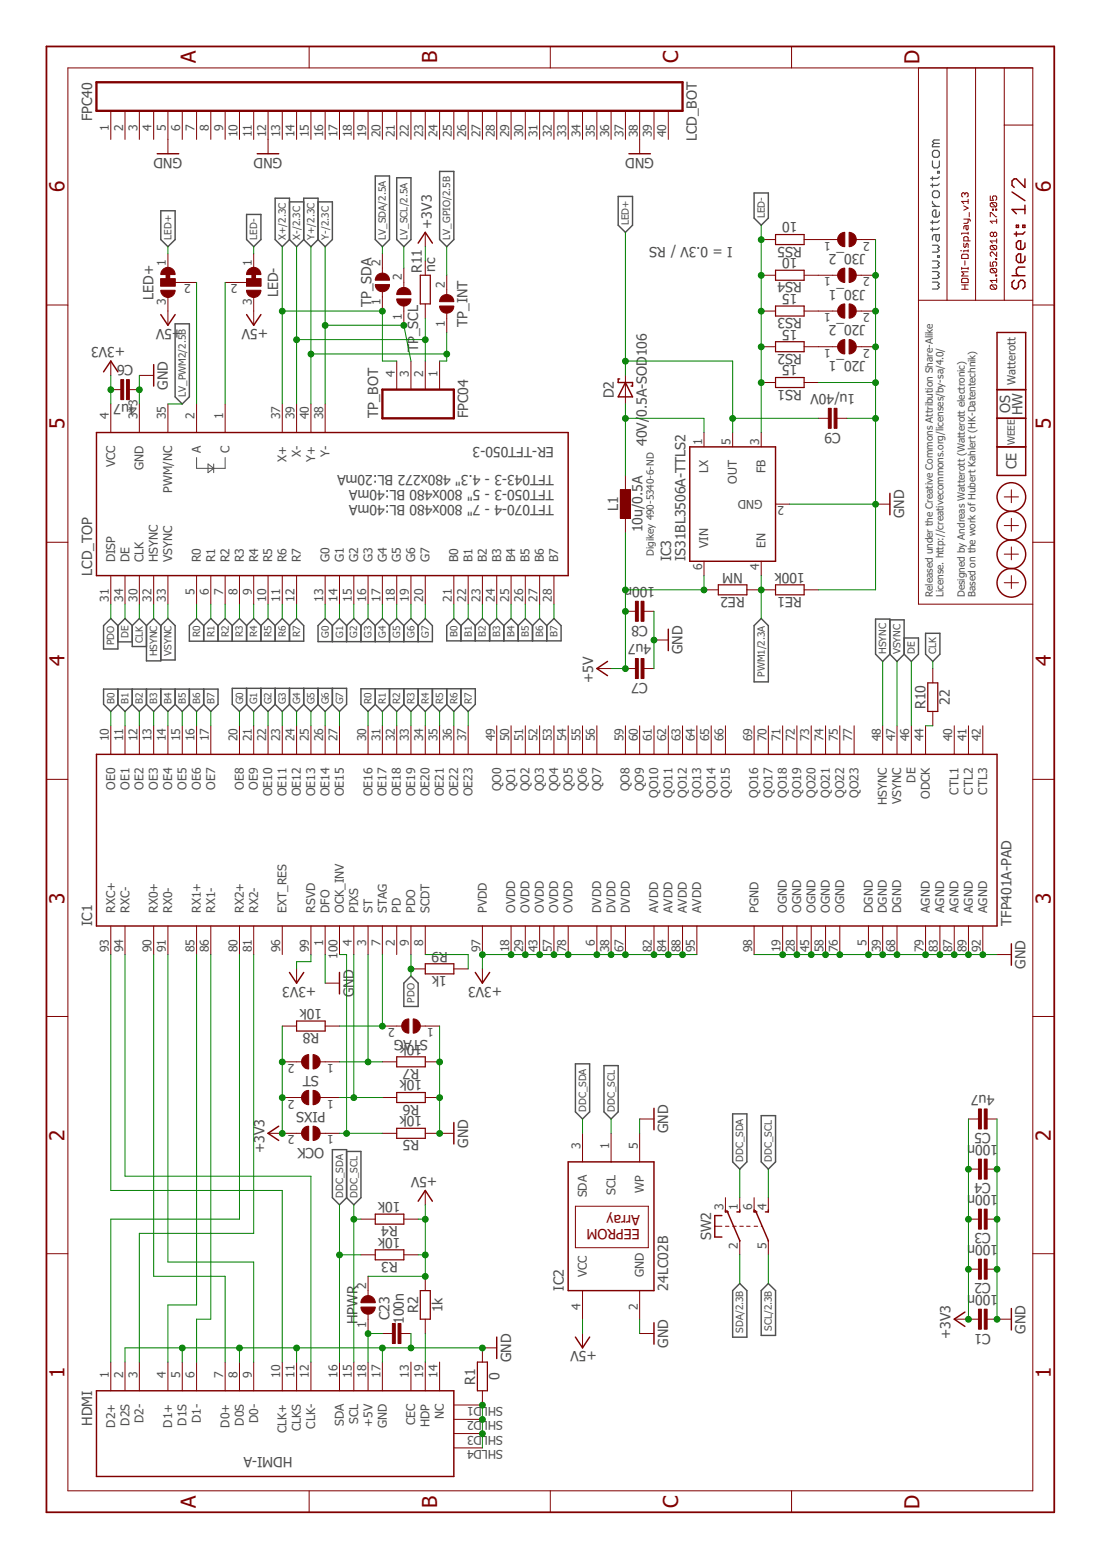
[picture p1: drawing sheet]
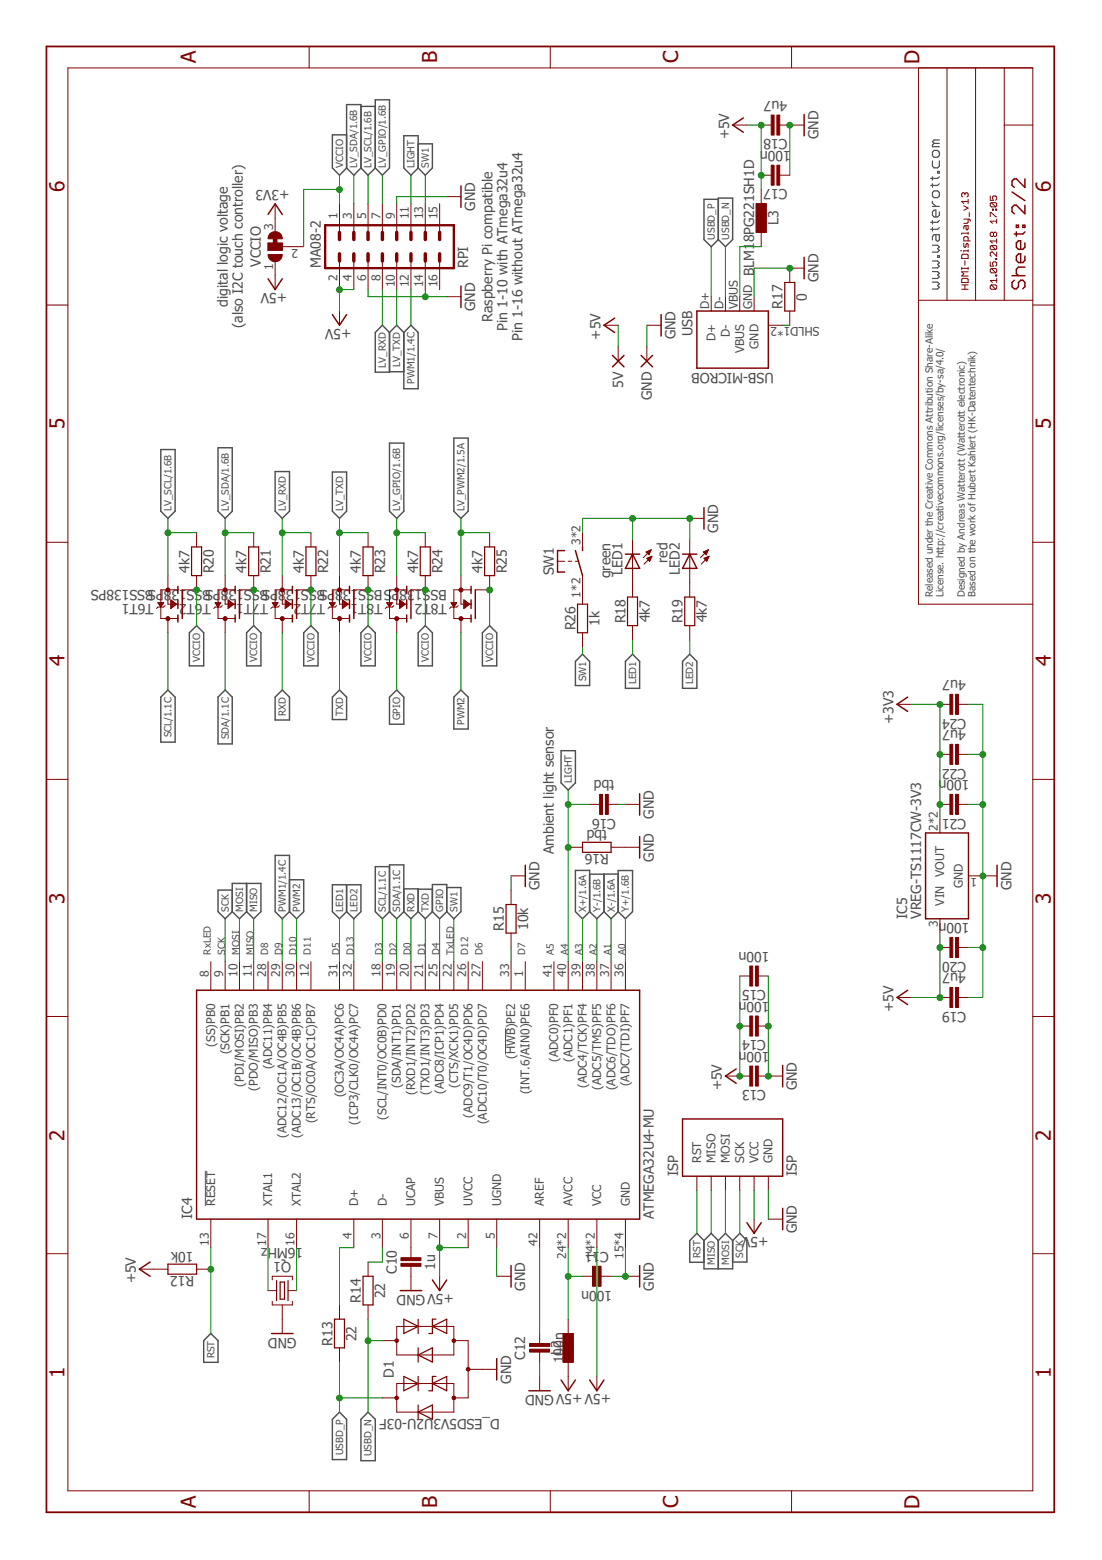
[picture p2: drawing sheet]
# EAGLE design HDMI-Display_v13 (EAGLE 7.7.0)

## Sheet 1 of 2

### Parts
C1  100n  CAPACITOR-0402  [C0402]
C2  100n  CAPACITOR-0402  [C0402]
C3  100n  CAPACITOR-0402  [C0402]
C4  100n  CAPACITOR-0402  [C0402]
C5  4u7  CAPACITOR-0402  [C0402]
C6  4u7  CAPACITOR-0402  [C0402]
C7  4u7  CAPACITOR-0402  [C0402]
C8  100n  CAPACITOR-0402  [C0402]
C9  1u/40V  CAPACITOR-0805  [C0805]
C23  100n  CAPACITOR-0402  [C0402]
D2  40V/0.5A-SOD106  D_SCHOTTKY-SOD106  [SOD106]
HDMI  HDMI-A  [HDMI_10029449]
HPWR  JUMPER2-0402  [JUMPER2-0402]
IC1  TFP401A-PAD  [TQFP100-PAD]
IC2  24LC02B  24LC-I/OT  [SOT23-5]
IC3  IS31BL3506A-TTLS2  [SOT23-6]
J20_1  JUMPER2-0402  [JUMPER2-0402]
J20_2  JUMPER2-0402  [JUMPER2-0402]
J30_1  JUMPER2-0402  [JUMPER2-0402]
J30_2  JUMPER2-0402  [JUMPER2-0402]
L1  10u/0.5A  INDUCTOR-1212  [L_1212]
LCD_BOT  FPC40  [FPC40-0.5]
LCD_TOP  ER-TFT050-3  [FPC40]
LED+  JUMPER3-0402  [JUMPER3-0402]
LED-  JUMPER3-0402  [JUMPER3-0402]
LOGO2  LOGO_SPARK-2  [SPARK_2MM]
LOGO4  LOGO_WEEE-4  [WEEE_4MM]
LOGO5  LOGO_CE-2  [CE_2MM]
LOGO6  LOGO_OSHW-2  [OSHW_2MM]
OCK  JUMPER2-0201-NC  [JUMPER2-0201_NC]
PIXS  JUMPER2-0201-NC  [JUMPER2-0201_NC]
R1  0  RESISTOR-0402  [C0402]
R2  1k  RESISTOR-0402  [C0402]
R3  10k  RESISTOR-0402  [C0402]
R4  10k  RESISTOR-0402  [C0402]
R5  10k  RESISTOR-0402  [C0402]
R6  10k  RESISTOR-0402  [C0402]
R7  10k  RESISTOR-0402  [C0402]
R8  10k  RESISTOR-0402  [C0402]
R9  1k  RESISTOR-0402  [C0402]
R10  22  RESISTOR-0402  [C0402]
R11  nc  RESISTOR-0402  [C0402]
RE1  100k  RESISTOR-0402  [C0402]
RE2  NM  RESISTOR-0402  [C0402]
RS1  15  RESISTOR-0402  [C0402]
RS2  15  RESISTOR-0402  [C0402]
RS3  15  RESISTOR-0402  [C0402]
RS4  10  RESISTOR-0402  [C0402]
RS5  10  RESISTOR-0402  [C0402]
ST  JUMPER2-0201-NC  [JUMPER2-0201_NC]
STAG  JUMPER2-0201-NC  [JUMPER2-0201_NC]
SW2  SW-2UM-CUS22B  [CUS22B]
TP_BOT  FPC04  [FPC04-1.0]
TP_INT  JUMPER2-0402  [JUMPER2-0402]
TP_SCL  JUMPER2-0402  [JUMPER2-0402]
TP_SDA  JUMPER2-0402  [JUMPER2-0402]
X1  PASSER-07  [PASSER_07MM]
X2  PASSER-07  [PASSER_07MM]
X3  PASSER-07  [PASSER_07MM]
X4  PASSER-07  [PASSER_07MM]

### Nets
+3V3: C1.2 C2.2 C3.2 C4.2 C5.2 C6.1 IC1.6(DVDD) IC1.18(OVDD) IC1.29(OVDD) IC1.38(DVDD) IC1.43(OVDD) IC1.57(OVDD) IC1.67(DVDD) IC1.78(OVDD) IC1.82(AVDD) IC1.84(AVDD) IC1.88(AVDD) IC1.95(AVDD) IC1.97(PVDD) IC1.99(RSVD) LCD_TOP.4(VCC) OCK.2 PIXS.2 R8.2 R11.2 ST.2 ; also sheet 2
+5V: C7.2 C8.2 HPWR.2 IC2.4(VCC) IC3.6(VIN) L1.1 LED+.3 LED-.3 R2.2 R3.1 R4.1 RE2.2 ; also sheet 2
B0: IC1.10(OE0) LCD_TOP.21(B0)
B1: IC1.11(OE1) LCD_TOP.22(B1)
B2: IC1.12(OE2) LCD_TOP.23(B2)
B3: IC1.13(OE3) LCD_TOP.24(B3)
B4: IC1.14(OE4) LCD_TOP.25(B4)
B5: IC1.15(OE5) LCD_TOP.26(B5)
B6: IC1.16(OE6) LCD_TOP.27(B6)
B7: IC1.17(OE7) LCD_TOP.28(B7)
CLK: LCD_TOP.30(CLK) R10.2
CLK_N: HDMI.12(CLK-) IC1.94(RXC-)
CLK_P: HDMI.10(CLK+) IC1.93(RXC+)
D0_N: HDMI.9(D0-) IC1.91(RX0-)
D0_P: HDMI.7(D0+) IC1.90(RX0+)
D1_N: HDMI.6(D1-) IC1.86(RX1-)
D1_P: HDMI.4(D1+) IC1.85(RX1+)
D2_N: HDMI.3(D2-) IC1.81(RX2-)
D2_P: HDMI.1(D2+) IC1.80(RX2+)
DDC_SCL: HDMI.15(SCL) IC2.1(SCL) R4.2 SW2.4(S2)
DDC_SDA: HDMI.16(SDA) IC2.3(SDA) R3.2 SW2.1(S1)
DE: IC1.46(DE) LCD_TOP.34(DE)
G0: IC1.20(OE8) LCD_TOP.13(G0)
G1: IC1.21(OE9) LCD_TOP.14(G1)
G2: IC1.22(OE10) LCD_TOP.15(G2)
G3: IC1.23(OE11) LCD_TOP.16(G3)
G4: IC1.24(OE12) LCD_TOP.17(G4)
G5: IC1.25(OE13) LCD_TOP.18(G5)
G6: IC1.26(OE14) LCD_TOP.19(G6)
G7: IC1.27(OE15) LCD_TOP.20(G7)
GND: C1.1 C2.1 C3.1 C4.1 C5.1 C6.2 C7.1 C8.1 C9.1 C23.1 HDMI.2(D2S) HDMI.5(D1S) HDMI.8(D0S) HDMI.11(CLKS) HDMI.17(GND) IC1.1(DFO) IC1.5(DGND) IC1.19(OGND) IC1.28(OGND) IC1.39(DGND) IC1.45(OGND) IC1.58(OGND) IC1.68(DGND) IC1.76(OGND) IC1.79(AGND) IC1.83(AGND) IC1.87(AGND) IC1.89(AGND) IC1.92(AGND) IC1.98(PGND) IC2.2(GND) IC2.5(WP) IC3.2(GND) J20_1.2 J20_2.2 J30_1.2 J30_2.2 LCD_BOT.5 LCD_BOT.12 LCD_BOT.38 LCD_TOP.3(GND) LCD_TOP.29(GND) LCD_TOP.36(GND) R1.1 R5.1 R6.1 R7.1 RE1.1 RS1.1 STAG.1 ; also sheet 2
HDMI_5V: C23.2 HDMI.18(+5V) HPWR.1
HDMI_DECT: HDMI.19(HDP) R2.1
HSYNC: IC1.48(HSYNC) LCD_TOP.32(HSYNC)
LED+: C9.2 D2.C IC3.5(OUT) LED+.1
LED-: IC3.3(FB) LED-.1 RS1.2 RS2.2 RS3.2 RS4.2 RS5.2
LEDA: LCD_TOP.2(A) LED+.2
LEDC: LCD_TOP.1(C) LED-.2
LV_GPIO: TP_INT.2 ; also sheet 2
LV_PWM2: LCD_TOP.35(PWM/NC) ; also sheet 2
LV_SCL: TP_SCL.2 ; also sheet 2
LV_SDA: TP_SDA.2 ; also sheet 2
LX: D2.A IC3.1(LX) L1.2
N$1: J20_2.1 RS3.1
N$3: IC1.44(ODCK) R10.1
N$4: J30_1.1 RS4.1
N$5: J20_1.1 RS2.1
N$7: J30_2.1 RS5.1
OCKINV: IC1.100(OCK_INV) OCK.1 R5.2
PDO: IC1.9(PDO) LCD_TOP.31(DISP) R9.1
PIXS: IC1.4(PIXS) PIXS.1 R6.2
PWM1: IC3.4(EN) RE1.2 RE2.1 ; also sheet 2
R0: IC1.30(OE16) LCD_TOP.5(R0)
R1: IC1.31(OE17) LCD_TOP.6(R1)
R2: IC1.32(OE18) LCD_TOP.7(R2)
R3: IC1.33(OE19) LCD_TOP.8(R3)
R4: IC1.34(OE20) LCD_TOP.9(R4)
R5: IC1.35(OE21) LCD_TOP.10(R5)
R6: IC1.36(OE22) LCD_TOP.11(R6)
R7: IC1.37(OE23) LCD_TOP.12(R7)
SCDT: IC1.8(SCDT) R9.2
SCL: SW2.5(P2) ; also sheet 2
SDA: SW2.2(P1) ; also sheet 2
SHLD3: HDMI.SHLD1(SHLD) HDMI.SHLD2(SHLD) HDMI.SHLD3(SHLD) HDMI.SHLD4(SHLD) R1.2
ST: IC1.3(ST) R7.2 ST.1
STAG: IC1.7(STAG) R8.1 STAG.2
VSYNC: IC1.47(VSYNC) LCD_TOP.33(VSYNC)
X+: LCD_TOP.37(X+) TP_BOT.4 TP_SDA.1 ; also sheet 2
X-: LCD_TOP.39(X-) R11.1 TP_BOT.2 ; also sheet 2
Y+: LCD_TOP.40(Y+) TP_BOT.1 TP_INT.1 ; also sheet 2
Y-: LCD_TOP.38(Y-) TP_BOT.3 TP_SCL.1 ; also sheet 2
Unconnected: HDMI.13(CEC) HDMI.14(NC) IC1.2(PD) IC1.40(CTL1) IC1.41(CTL2) IC1.42(CTL3) IC1.49(QO0) IC1.50(QO1) IC1.51(QO2) IC1.52(QO3) IC1.53(QO4) IC1.54(QO5) IC1.55(QO6) IC1.56(QO7) IC1.59(QO8) IC1.60(QO9) IC1.61(QO10) IC1.62(QO11) IC1.63(QO12) IC1.64(QO13) IC1.65(QO14) IC1.66(QO15) IC1.69(QO16) IC1.70(QO17) IC1.71(QO18) IC1.72(QO19) IC1.73(QO20) IC1.74(QO21) IC1.75(QO22) IC1.77(QO23) IC1.96(EXT_RES) LCD_BOT.1 LCD_BOT.2 LCD_BOT.3 LCD_BOT.4 LCD_BOT.6 LCD_BOT.7 LCD_BOT.8 LCD_BOT.9 LCD_BOT.10 LCD_BOT.11 LCD_BOT.13 LCD_BOT.14 LCD_BOT.15 LCD_BOT.16 LCD_BOT.17 LCD_BOT.18 LCD_BOT.19 LCD_BOT.20 LCD_BOT.21 LCD_BOT.22 LCD_BOT.23 LCD_BOT.24 LCD_BOT.25 LCD_BOT.26 LCD_BOT.27 LCD_BOT.28 LCD_BOT.29 LCD_BOT.30 LCD_BOT.31 LCD_BOT.32 LCD_BOT.33 LCD_BOT.34 LCD_BOT.35 LCD_BOT.36 LCD_BOT.37 LCD_BOT.39 LCD_BOT.40 SW2.3(O1) SW2.6(O2)

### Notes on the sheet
- TFT070-4 - 7" 800x480 BL:40mA
  TFT050-3 - 5" 800x480 BL:40mA
  TFT043-3 - 4.3" 480x272 BL:20mA
- Digikey 490-5340-6-ND
- I = 0.3V / RS
- Released under the Creative Commons Attribution Share-Alike 
  License. http://creativecommons.org/licenses/by-sa/4.0/
  
  Designed by Andreas Watterott (Watterott electronic)
  Based on the work of Hubert Kahlert (HK-Datentechnik)

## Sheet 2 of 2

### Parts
5V  PAD-1.27X2.54_NC  [PAD-1.27X2.54_NC]
C10  1u  CAPACITOR-0402  [C0402]
C11  100n  CAPACITOR-0402  [C0402]
C12  100n  CAPACITOR-0402  [C0402]
C13  100n  CAPACITOR-0402  [C0402]
C14  100n  CAPACITOR-0402  [C0402]
C15  100n  CAPACITOR-0402  [C0402]
C16  tbd  CAPACITOR-0402  [C0402]
C17  100n  CAPACITOR-0402  [C0402]
C18  4u7  CAPACITOR-0402  [C0402]
C19  4u7  CAPACITOR-0402  [C0402]
C20  100n  CAPACITOR-0402  [C0402]
C21  100n  CAPACITOR-0402  [C0402]
C22  4u7  CAPACITOR-0402  [C0402]
C24  4u7  CAPACITOR-0402  [C0402]
D1  D_ESD5V3U2U-03F  [SOT723]
GND  PAD-1.27X2.54_NC  [PAD-1.27X2.54_NC]
IC4  ATMEGA32U4-MU  [QFN44]
IC5  VREG-TS1117CW-3V3  [SOT223]
ISP  ISP  [ISP-2X3]
L2  INDUCTOR-0603  [C0603]
L3  BLM18PG221SH1D  INDUCTOR-0603  [C0603]
LED1  green  LED-0603  [C0603]
LED2  red  LED-0603  [C0603]
Q1  16MHz  CRYSTAL-RES-32  [CRYSTAL_32X13]
R12  10k  RESISTOR-0402  [C0402]
R13  22  RESISTOR-0402  [C0402]
R14  22  RESISTOR-0402  [C0402]
R15  10k  RESISTOR-0402  [C0402]
R16  tbd  RESISTOR-0402  [C0402]
R17  0  RESISTOR-0402  [C0402]
R18  4k7  RESISTOR-0402  [C0402]
R19  4k7  RESISTOR-0402  [C0402]
R20  4k7  RESISTOR-0402  [C0402]
R21  4k7  RESISTOR-0402  [C0402]
R22  4k7  RESISTOR-0402  [C0402]
R23  4k7  RESISTOR-0402  [C0402]
R24  4k7  RESISTOR-0402  [C0402]
R25  4k7  RESISTOR-0402  [C0402]
R26  1k  RESISTOR-0402  [C0402]
RPI  MA08-2  [MA08-2]
SW1  SW-TACTILE-PTS840P  [PTS840P]
T6  BSS138PS  [SOT363]
T7  BSS138PS  [SOT363]
T8  BSS138PS  [SOT363]
USB  USB-MICROB-2  [USB-MICROB-10118194]
VCCIO  JUMPER3-0402  [JUMPER3-0402]

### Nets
+3V3: C21.2 C22.2 C24.2 IC5.2(VOUT) IC5.4(VOUT) VCCIO.3 ; also sheet 1
+5V: 5V.1(P) C13.2 C14.2 C15.2 C17.2 C18.2 C19.2 C20.2 IC4.2(UVCC) IC4.7(VBUS) IC4.14(VCC) IC4.34(VCC) IC5.3(VIN) ISP.VCC L2.1 L3.1 R12.2 RPI.2 RPI.4 VCCIO.1 ; also sheet 1
AREF: C12.2 IC4.42(AREF)
AVCC: C11.1 IC4.24(AVCC) IC4.44(AVCC) L2.2
D_N: IC4.3(D-) R14.2
D_P: IC4.4(D+) R13.2
GND: C10.1 C11.2 C12.1 C13.1 C14.1 C15.1 C16.1 C17.1 C18.1 C19.1 C20.1 C21.1 C22.1 C24.1 D1.3(A) GND.1(P) IC4.5(UGND) IC4.15(GND) IC4.23(GND) IC4.35(GND) IC4.43(GND) IC5.1(GND) ISP.GND LED1.C LED2.C Q1.GND R15.2 R16.1 R17.1 RPI.6 RPI.9 RPI.14 SW1.3(S1) SW1.4(S1) USB.GND ; also sheet 1
GPIO: IC4.25((ADC8/ICP1)PD4) T8.6(T1:D)
HWB: IC4.33((!HWB!)PE2) R15.1
LED1: IC4.31((OC3A/OC4A)PC6) R18.1
LED2: IC4.32((ICP3/CLK0/OC4A)PC7) R19.1
LIGHT: C16.2 IC4.40((ADC1)PF1) R16.2 RPI.11
LV_GPIO: R24.1 RPI.7 T8.1(T1:S) ; also sheet 1
LV_PWM2: R25.1 T8.4(T2:S) ; also sheet 1
LV_RXD: R22.1 RPI.8 T7.1(T1:S)
LV_SCL: R20.1 RPI.5 T6.1(T1:S) ; also sheet 1
LV_SDA: R21.1 RPI.3 T6.4(T2:S) ; also sheet 1
LV_TXD: R23.1 RPI.10 T7.4(T2:S)
MISO: IC4.11((PDO/MISO)PB3) ISP.MISO
MOSI: IC4.10((PDI/MOSI)PB2) ISP.MOSI
N$6: R26.2 SW1.1 SW1.2(P1)
N$17: LED1.A R18.2
N$18: LED2.A R19.2
PWM1: IC4.29((ADC12/OC1A/OC4B)PB5) RPI.12 ; also sheet 1
PWM2: IC4.30((ADC13/OC1B/OC4B)PB6) T8.3(T2:D)
RST: IC4.13(!RESET) ISP.RST R12.1
RXD: IC4.20((RXD1/INT2)PD2) T7.6(T1:D)
SCK: IC4.9((SCK)PB1) ISP.SCK
SCL: IC4.18((SCL/INT0/OC0B)PD0) T6.6(T1:D) ; also sheet 1
SDA: IC4.19((SDA/INT1)PD1) T6.3(T2:D) ; also sheet 1
SHLD1: R17.2 USB.SHLD1(SHIELD) USB.SHLD2(SHIELD) USB.SHLD3(SHIELD) USB.SHLD4(SHIELD) USB.SHLD5(SHIELD) USB.SHLD6(SHIELD) USB.SHLD7(SHIELD) USB.SHLD8(SHIELD)
SW1: IC4.22((CTS/XCK1)PD5) R26.1 RPI.13
TXD: IC4.21((TXD1/INT3)PD3) T7.3(T2:D)
UCAP: C10.2 IC4.6(UCAP)
USBD_N: D1.2(C2) R14.1 USB.D-
USBD_P: D1.1(C1) R13.1 USB.D+
VBUS: L3.2 USB.VBUS
VCCIO: R20.2 R21.2 R22.2 R23.2 R24.2 R25.2 RPI.1 T6.2(T1:G) T6.5(T2:G) T7.2(T1:G) T7.5(T2:G) T8.2(T1:G) T8.5(T2:G) VCCIO.2
X+: IC4.39((ADC4/TCK)PF4) ; also sheet 1
X-: IC4.37((ADC6/TDO)PF6) ; also sheet 1
XTAL1: IC4.17(XTAL1) Q1.2
XTAL2: IC4.16(XTAL2) Q1.1
Y+: IC4.36((ADC7(TDI)PF7) ; also sheet 1
Y-: IC4.38((ADC5/TMS)PF5) ; also sheet 1
Unconnected: IC4.1((INT.6/AIN0)PE6) IC4.8((SS)PB0) IC4.12((RTS/OC0A/OC1C)PB7) IC4.26((ADC9/T1/OC4D)PD6) IC4.27((ADC10/T0/OC4D)PD7) IC4.28((ADC11)PB4) IC4.41((ADC0)PF0) RPI.15 RPI.16

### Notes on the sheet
- RxLED
- digital logic voltage
  (also I2C touch controller)
- SCK
- MOSI
- MISO
- D8
- D9
- D10
- D11
- D5
- D13
- D3
- D2
- D0
- D1
- D4
- TxLED
- D12
- D6
- Raspberry Pi compatible
  Pin 1-10 with ATmega32u4
  Pin 1-16 without ATmega32u4
- D7
- A5 | Ambient light sensor
- A4
- A3
- A2
- A1
- A0
- Released under the Creative Commons Attribution Share-Alike 
  License. http://creativecommons.org/licenses/by-sa/4.0/
  
  Designed by Andreas Watterott (Watterott electronic)
  Based on the work of Hubert Kahlert (HK-Datentechnik)
